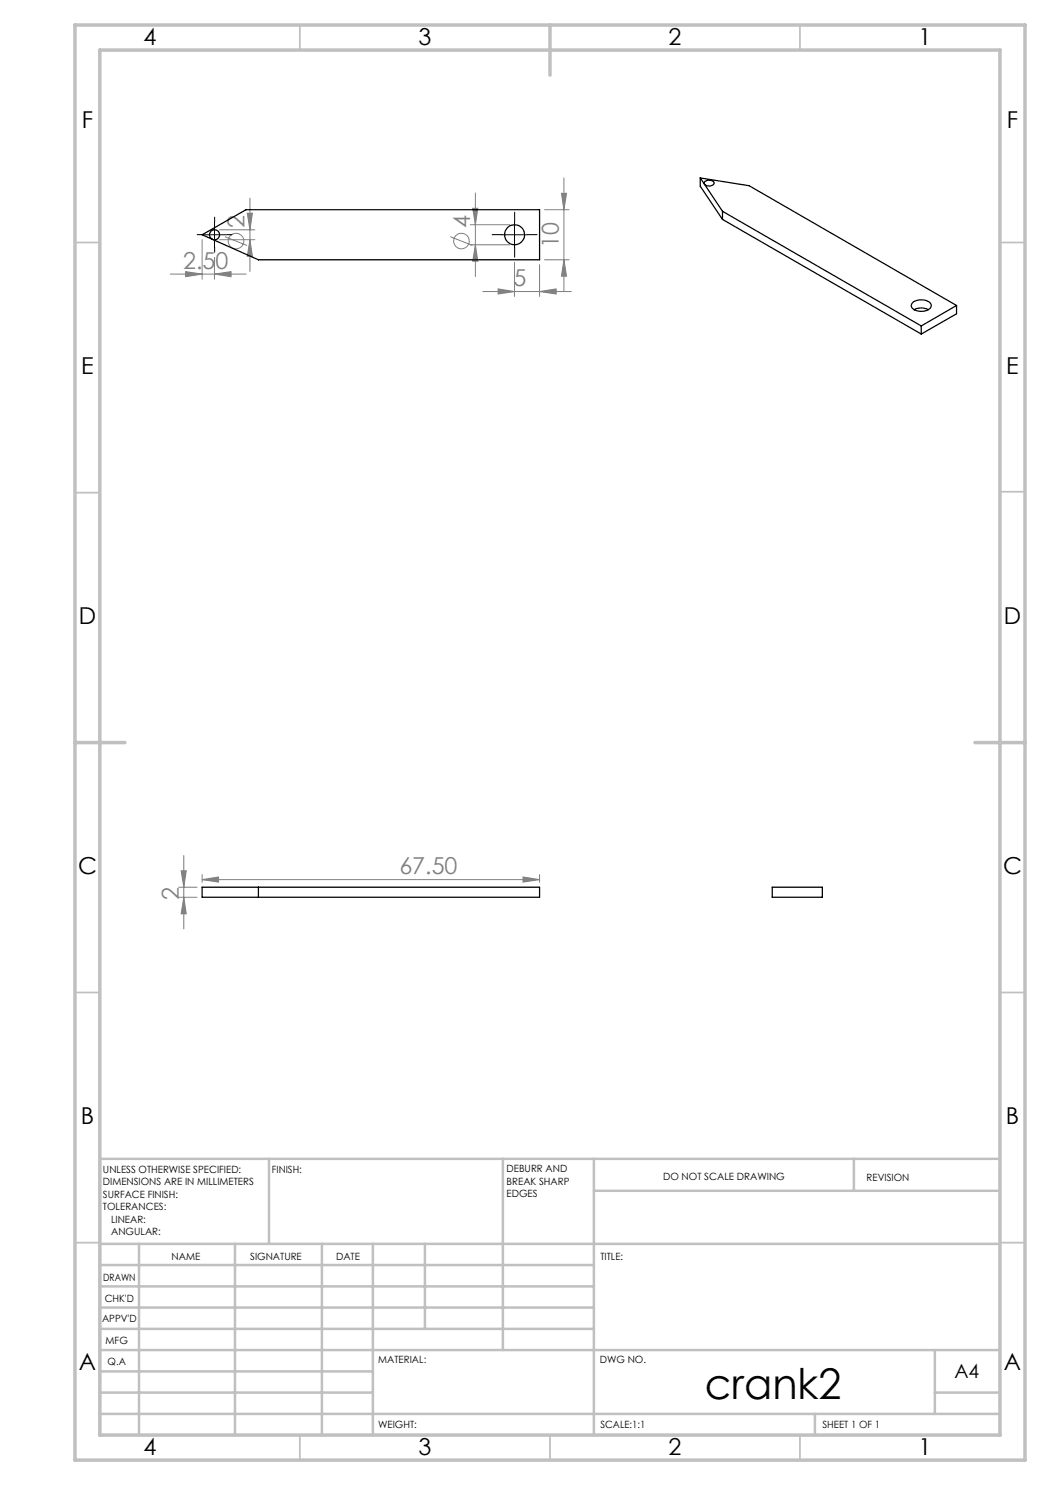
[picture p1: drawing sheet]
<svg xmlns="http://www.w3.org/2000/svg" width="210mm" height="297mm" viewBox="0 0 210 297" stroke-linecap="round" stroke-linejoin="round" font-family="sans-serif">
<g fill="none" stroke="#808080" stroke-width=".2">
<path d="M50 39.6v14.7M95.1 38.6v16.7M112.3 38.7h1l-.5 3.2zM112.8 35.6v22.7M34.1 54.8h15.1M37.1 54.3l3.3 .5-3.3 .5zM40.4 47.9v7.9M42.9 54.8l3.3-.5v1zM42.9 51.5v4.3M43.9 46h7.1M43.9 47.9h7.1M45 47.3l4.4 1.8"/>
<path d="M49.5 42.6h1l-.5 3.4zM50 47.9l.5 3.4h-1zM90.1 47.3l4.4 1.8M94.1 44.9h7.8M94.1 49h7.8M94.5 41.7h1.1l-.5 3.2zM95.1 49l.5 3.2h-1.1zM96.6 58.3h17.7M99.6 57.8l3.3 .5-3.3 .5zM102.9 52.5v6.8M107.9 58.3l3.3-.5v1zM107.9 52.9v6.4"/>
<path d="M108.9 41.9h4.9M108.9 52h4.9M112.8 52l.5 3.2h-1zM35.7 179.5h3.7M35.7 177.4h3.7M36.2 174.2h1.1l-.5 3.2zM36.8 179.5l.5 3.3h-1.1zM36.8 171.1v14.7M40.4 175.9l3.3-.5v1zM40.4 174.9v1.6M40.4 175.9h67.5M104.6 175.4l3.3 .5-3.3 .5z"/>
<path d="M107.9 174.9v1.6"/>
<circle cx="47.2" cy="48.2" r="1.55"/>
<circle cx="92.3" cy="48.2" r="1.55"/>
</g>
<path d="M40.4 46.9h-1M42.9 44.4v-1M42.9 49.4v1M45.4 46.9h1M100.4 46.9h-2M102.9 44.4v-2M102.9 49.4v2M105.4 46.9h2" fill="none" stroke="#000" stroke-width=".2" stroke-dasharray="15.2 1.3 1.3 1.3"/>
<path d="M40.4 47h5M42.9 44.4v5.1M100.4 47h5M102.9 44.4v5.1" fill="none" stroke="#000" stroke-width=".2"/>
<g fill="none" stroke="#c0c0c0" stroke-width=".35">
<path d="M60 5v5M160 5v5M15 48.5h5M200 48.5h5M15 98.5h5M200 98.4h5M15 198.5h5M200 198.5h5M15 248.5h5M200 248.5h5M60 287v5M110 287v5"/>
<path d="M160 287v5"/>
</g>
<g fill="none" stroke="#c0c0c0" stroke-width=".5">
<path d="M53.8 231.8v17M100.6 231.8v38.2M118.8 231.8v55.2M118.8 238.2h81.2M170.8 231.8v6.4M200 231.8h-180v55.2M20 248.8h180M20 257.3h98.8M20 253h98.8M27.8 248.8v38.2M47 248.8v38.2M64.4 248.8v38.2"/>
<path d="M74.6 248.8v38.2M85 248.8v17M20 265.8h98.8M20 261.5h98.8M20 278.5h54.6M20 274.3h54.6M20 270h180M187 278.5h13M187 270v12.8M20 282.8h180M163 282.8v4.2"/>
</g>
<path d="M15 5h190v287h-190zM20 10h180v277h-180zM110 5v10M15 148.5h10M195 148.5h10" fill="none" stroke="#c0c0c0" stroke-width=".7"/>
<g fill="#808080">
<path d="M42.9 54.8l3.3-.5v1zM37.1 54.3l3.3 .5-3.3 .5z"/>
<path d="M40.4 175.9l3.3-.5v1zM104.6 175.4l3.3 .5-3.3 .5zM99.6 57.8l3.3 .5-3.3 .5zM107.9 58.3l3.3-.5v1z"/>
<path d="M36.8 179.5l.5 3.3h-1.1zM36.2 174.2h1.1l-.5 3.2z"/>
<path d="M49.5 42.6h1l-.5 3.4zM50 47.9l.5 3.4h-1zM94.5 41.7h1.1l-.5 3.2zM95.1 49l.5 3.2h-1.1zM112.3 38.7h1l-.5 3.2zM112.8 52l.5 3.2h-1z"/>
</g>
<g fill="none" stroke="#000" stroke-width=".25">
<path d="M140.1 35.6l9.7 1.5 41.5 24M140.1 35.6l4.4 6.7M140.1 35.6v1.6l4.4 6.7M140.9 36.4a1.27 1.27 0 0 1 1.9 .2 1.13 1.13 0 0 1-1 .6 1.13 1.13 0 0 1-1-.6zM40.4 47l8.8-5.1h58.7v10.1h-56.2zM144.5 42.3l39.8 22.9M144.5 43.9l39.8 22.9M144.5 42.3v1.6M182.6 60.5a2.77 2.77 0 0 1 3.6 .3 1.25 1.25 0 0 1-1.4 1.4 2.11 2.11 0 0 1-2.6-1.1zM182.8 61.9a2.98 2.98 0 0 1 2.9 0M184.3 65.2v1.6M191.3 61.1l-7 4.1"/>
<path d="M191.3 61.1v1.7l-7 4M40.4 177.4h67.5v2.1h-67.5zM51.7 177.4v2.1M154.4 177.4h10.1v2.1h-10.1z"/>
<circle cx="42.9" cy="46.9" r="1"/>
<circle cx="102.9" cy="47" r="2"/>
</g>
<text font-size="8.5" x="141" y="279.7">crank2</text>
<g font-size="4.7">
<text x="28.7" y="9">4</text>
<text x="83.7" y="9">3</text>
<text x="133.7" y="9">2</text>
<text x="183.7" y="9">1</text>
<text x="16.4" y="25.5">F</text>
<text x="201.4" y="25.5">F</text>
<text x="16.2" y="74.7">E</text>
<text x="201.2" y="74.7">E</text>
<text x="15.8" y="124.7">D</text>
<text x="200.8" y="124.7">D</text>
<text x="15.6" y="174.7">C</text>
<text x="200.6" y="174.7">C</text>
<text x="16.2" y="224.7">B</text>
<text x="201.2" y="224.7">B</text>
<text x="15.8" y="274">A</text>
<text x="200.8" y="274">A</text>
<text x="28.7" y="291">4</text>
<text x="83.7" y="291">3</text>
<text x="133.7" y="291">2</text>
<text x="183.7" y="291">1</text>
</g>
<g font-size="4.7" fill="#808080">
<text x="48.9" y="45.6" transform="rotate(-90 48.9 45.6)">2</text>
<text x="94" y="45.6" transform="rotate(-90 94 45.6)">4</text>
<text x="36.6" y="53.8">2.50</text>
<text x="111.8" y="49.6" transform="rotate(-90 111.8 49.6)">10</text>
<text x="102.7" y="57.3">5</text>
<text x="35.8" y="180" transform="rotate(-90 35.8 180)">2</text>
<text x="79.9" y="174.9">67.50</text>
</g>
<text font-size="3.9" x="190.9" y="275.5">A4</text>
<g font-size="2">
<text x="20.6" y="234.6">UNLESS OTHERWISE SPECIFIED:</text>
<text x="20.6" y="237.1">DIMENSIONS ARE IN MILLIMETERS</text>
<text x="20.6" y="239.6">SURFACE FINISH:</text>
<text x="54.4" y="234.6">FINISH:</text>
<text x="101.3" y="234.5">DEBURR AND</text>
<text x="101.3" y="237">BREAK SHARP</text>
<text x="101.3" y="239.5">EDGES</text>
<text x="132.6" y="236">DO NOT SCALE DRAWING</text>
<text x="173.3" y="236.2">REVISION</text>
<text x="20.6" y="242.1">TOLERANCES:</text>
<text x="22.2" y="244.6">LINEAR:</text>
<text x="22.2" y="247.1">ANGULAR:</text>
<text x="34.3" y="252">NAME</text>
<text x="50" y="251.9">SIGNATURE</text>
<text x="67.2" y="251.9">DATE</text>
<text x="120.1" y="251.9">TITLE:</text>
<text x="20.6" y="256.1">DRAWN</text>
<text x="20.9" y="260.3">CHK'D</text>
<text x="20.4" y="264.4">APPV'D</text>
<text x="21.1" y="268.8">MFG</text>
<text x="21.5" y="273">Q.A</text>
<text x="75.6" y="272.5">MATERIAL:</text>
<text x="120" y="272.5">DWG NO.</text>
<text x="75.6" y="285.5">WEIGHT:</text>
<text x="120.1" y="285.6">SCALE:1:1</text>
<text x="164.5" y="285.6">SHEET 1 OF 1</text>
</g>
</svg>
